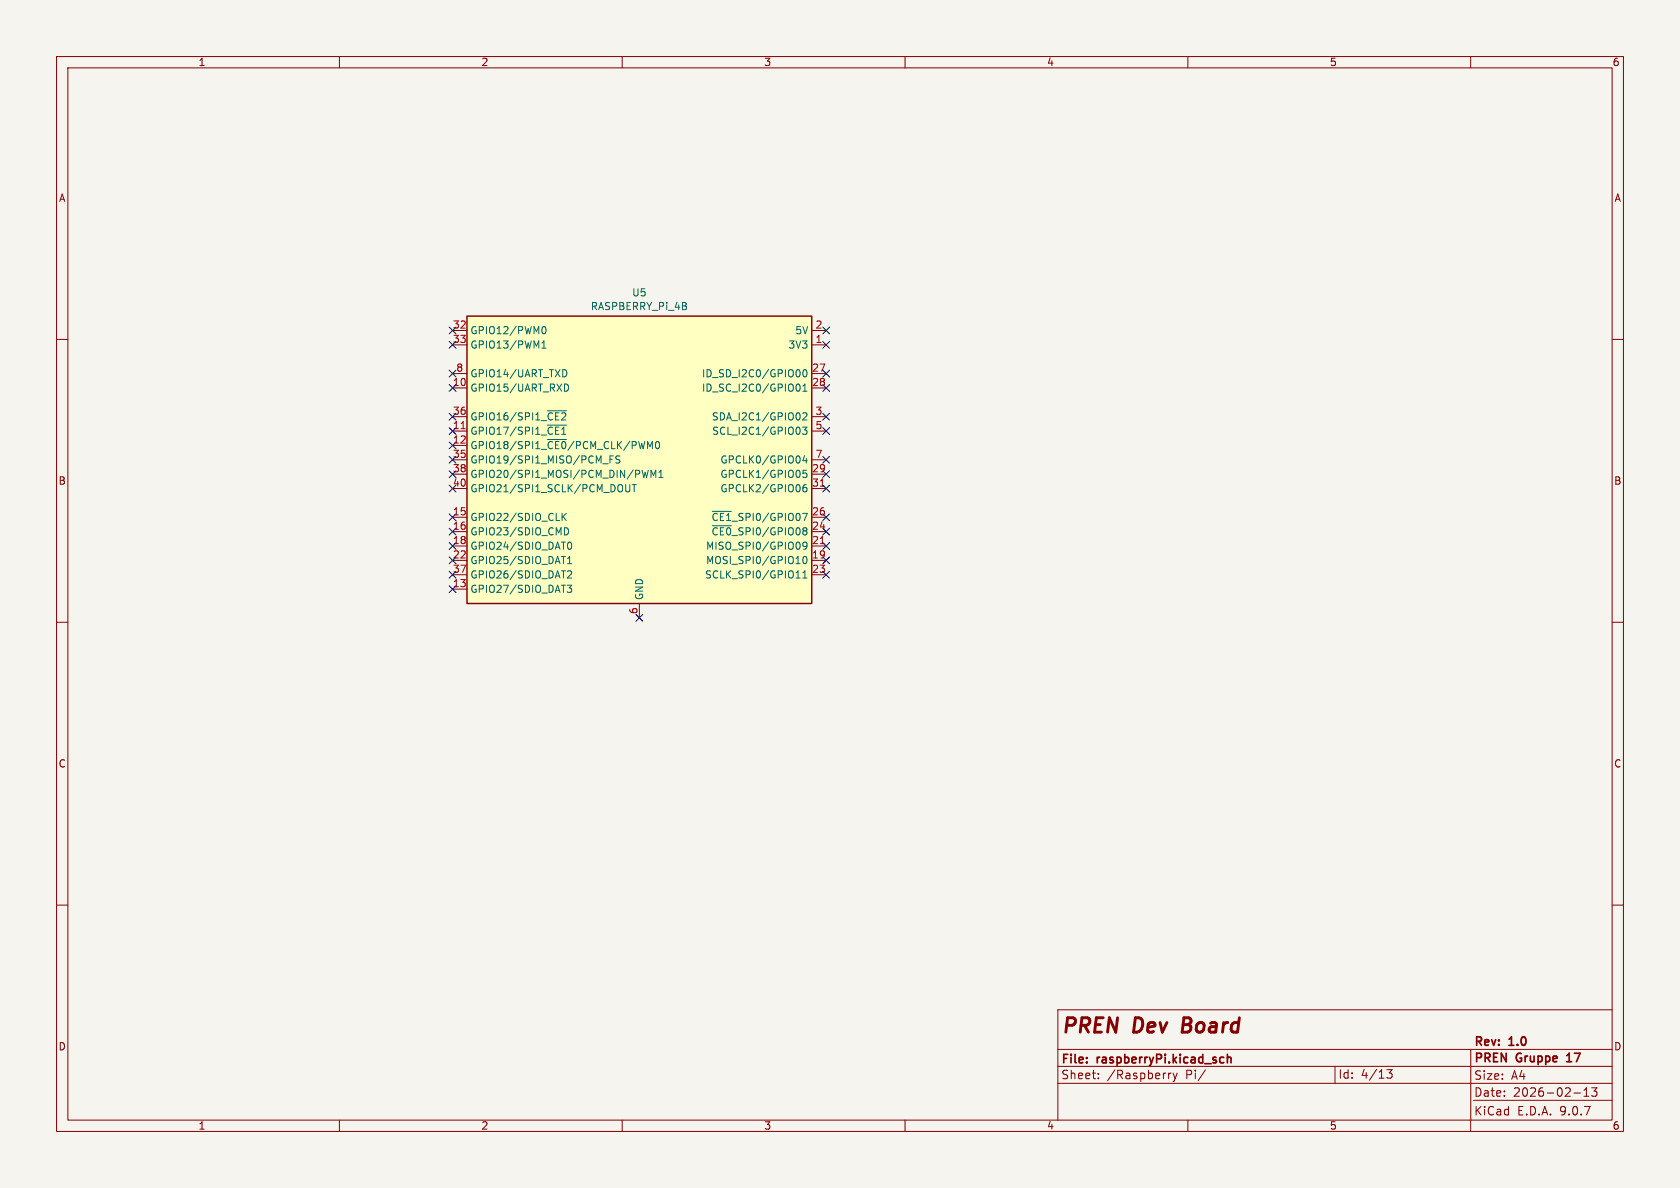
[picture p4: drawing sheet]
<svg xmlns="http://www.w3.org/2000/svg" width="297mm" height="210mm" viewBox="0 0 297 210" stroke-linecap="round" stroke-linejoin="round" font-family="sans-serif">
<path d="M0 0h297v210h-297z" fill="#f5f4ef" stroke="#f5f4ef" stroke-width=".18"/>
<g fill="none" stroke="#840000" stroke-width=".18">
<path d="M10 10h277v190h-277zM12 12h273v186h-273zM60 10v2M110 10v2M160 10v2M210 10v2M260 10v2M10 60h2M285 60h2M10 110h2M285 110h2M10 160h2"/>
<path d="M285 160h2M285 178.5h-98v19.5M60 198v2M110 198v2M160 198v2M187 188.5h98M187 191.5h98M187 185.5h98M194.2 190.6v.1M194.2 189.8v.1M207 189.7l-.3 .1-.1 .2M207.4 189.7l.3 1"/>
<path d="M207.7 190.7l-.1 .4-.2 .1M208.1 189.7l-.4 1M210 198v2M213.1 189.1l-1.3 2M236 188.5v3M245.2 189.1h.9l-.5 .6 .4 .1v.7l-.2 .1-.6-.1M260 185.5v14.5M260.5 194.5h24.5M278.2 193.2h1.2M280 193.8h.9M280 192.7l.5-.4v1.5M281.4 192.3h.9l-.5 .6 .4 .1v.7l-.2 .1h-.4l-.2-.1"/>
</g>
<path d="M209.3 179.9l-.3 2.6h1" fill="none" stroke="#840000" stroke-width=".51"/>
<path d="M217 186.4v1.5M217 187l.2-.1 .4 .1v.9M277 187.7h.8M277.1 186.5l-.1 .1" fill="none" stroke="#840000" stroke-width=".3"/>
<path d="M82.5 55.9h61v50.8h-61z" fill="#ffffc2"/>
<path d="M82.5 55.9h61v50.8h-61z" fill="none" stroke="#840000" stroke-width=".25"/>
<g fill="none" stroke="#840000" stroke-width=".18">
<path d="M80 58.4h2.5M143.5 58.4h2.5M80 61h2.5M80 66h2.5M80 68.6h2.5M80 73.7h2.5M80 76.2h2.5M80 78.7h2.5M143.5 61h2.5M143.5 66h2.5M143.5 68.6h2.5M143.5 73.7h2.5"/>
<path d="M143.5 76.2h2.5M80 81.3h2.5M80 83.8h2.5M80 86.4h2.5M80 91.4h2.5M80 94h2.5M80 96.5h2.5M80 99.1h2.5M143.5 81.3h2.5M143.5 83.8h2.5M143.5 86.4h2.5M143.5 91.4h2.5"/>
<path d="M143.5 94h2.5M143.5 96.5h2.5M143.5 99.1h2.5M80 101.6h2.5M80 104.1h2.5M113 106.7v2.5M143.5 101.6h2.5"/>
</g>
<g fill="none" stroke="#006464" stroke-width=".18">
<path d="M95.8 58.2l.1-.3 .2-.2a.68 .68 0 0 1 .4 .7 .68 .68 0 0 1-.4 .6l-.2-.1-.1-.4M95.8 61.5h.7M95.8 60.6l.4-.3v1.2M96.8 72.6h3.3M96.8 75.2h3.3M96.8 77.7h3.3M99.8 65.3a.68 .68 0 0 1 .4 .7 .68 .68 0 0 1-.4 .6M99.8 67.9a.64 .64 0 0 1 .7 .6 .64 .64 0 0 1-.7 .7M116 78.2l.2-.2a.68 .68 0 0 1 .4 .7 .68 .68 0 0 1-.4 .6l-.2-.1-.1-.4zM141 67.9a.68 .68 0 0 1 .5 .6 .68 .68 0 0 1-.5 .7M141.3 65.5l.2 .3-.2 .7M141.4 75.8v.7"/>
<path d="M141.9 75.5h.8l-.5 .5 .4 .1v.6l-.2 .1-.5-.1M141.9 69.2h.8M141.9 73.1l.5-.1 .3 .3-.8 .9h.8M141.9 68.3l.4-.4v1.3M142.1 65.5l.1-.2a.68 .68 0 0 1 .5 .7 .68 .68 0 0 1-.5 .6l-.1-.1-.2-.4zM99.4 90.7v1.3M99.5 91.3l.6 .7M99.8 93.3a.64 .64 0 0 1 .7 .6 .64 .64 0 0 1-.7 .7M100.1 90.7l-.7 .8M100.3 99.6h.8M100.3 98.7l.4-.3v1.2M100.5 96l.1-.2a.68 .68 0 0 1 .5 .7 .68 .68 0 0 1-.5 .6l-.1-.1-.2-.4z"/>
<path d="M106.6 82h.9M107.8 81.2h.5M108.4 80.6h-.6v1.3M109.6 80.7l-.5-.1-.2 .1v.4l.6 .2 .1 .3-.3 .3-.4-.1M110.6 85.7v1l.3 .2h.3l.1-.2v-1M111.8 85.7h.7M112.1 85.7v1.2M113.5 83.1l.3 1.3 .3-.9 .2 .9 .3-1.3M115.1 84.4v-1.3l.4 .9 .4-.9v1.3M116.5 84.4h.7M116.5 83.5l.3-.4v1.3M125.9 90.4h3.4"/>
<path d="M125.9 92.9h3.4M142.1 98.5l.1-.1a.68 .68 0 0 1 .5 .6 .68 .68 0 0 1-.5 .6l-.1-.1-.2-.3zM142.2 80.5l-.3 .9h.8M142.5 85.7h-.3a.86 .86 0 0 0 0 1.2l.4-.1 .1-.4-.3-.2h-.3l-.2 .2M142.5 81v.9M142.6 83.1h-.6l-.1 .6 .2-.1 .4 .1 .2 .2-.1 .4-.2 .1-.5-.1M142.7 96.4l-.3 .2h-.3l-.2-.2 .2-.5 .3-.1 .2 .2a.84 .84 0 0 1-.3 1.1h-.2M100.3 103.4h.8l-.5 .5 .4 .2v.5l-.2 .1-.5-.1M100.3 101l.5-.1 .3 .4-.8 .9h.8M140.7 102.2h.8M141.9 102.2h.8M141.9 101.3l.4-.4v1.3"/>
</g>
<path d="M81.5 75.8h.7M145 85.9h.7M145 96.1h.7" fill="none" stroke="#a90000" stroke-width=".18"/>
<g fill="none" stroke="#000084" stroke-width=".18">
<path d="M79.4 57.8l1.2 1.2M80.6 57.8l-1.2 1.2M145.4 57.8l1.3 1.2M146.7 57.8l-1.3 1.2M79.4 73.1l1.2 1.2M79.4 78.1l1.2 1.2M79.4 75.6l1.2 1.2M79.4 68l1.2 1.2M79.4 65.4l1.2 1.2M79.4 60.4l1.2 1.2M80.6 73.1l-1.2 1.2M80.6 78.1l-1.2 1.2"/>
<path d="M80.6 75.6l-1.2 1.2M80.6 68l-1.2 1.2M80.6 65.4l-1.2 1.2M80.6 60.4l-1.2 1.2M145.4 60.4l1.3 1.2M145.4 73.1l1.3 1.2M145.4 68l1.3 1.2M145.4 65.4l1.3 1.2M145.4 75.6l1.3 1.2M146.7 60.4l-1.3 1.2M146.7 73.1l-1.3 1.2M146.7 68l-1.3 1.2"/>
<path d="M146.7 65.4l-1.3 1.2M146.7 75.6l-1.3 1.2M79.4 95.9l1.2 1.2M79.4 98.5l1.2 1.2M79.4 93.4l1.2 1.2M79.4 83.2l1.2 1.2M79.4 80.7l1.2 1.2M79.4 90.8l1.2 1.2M79.4 85.8l1.2 1.2M80.6 95.9l-1.2 1.2M80.6 98.5l-1.2 1.2M80.6 93.4l-1.2 1.2"/>
<path d="M80.6 83.2l-1.2 1.2M80.6 80.7l-1.2 1.2M80.6 90.8l-1.2 1.2M80.6 85.8l-1.2 1.2M145.4 80.7l1.3 1.2M145.4 95.9l1.3 1.2M145.4 83.2l1.3 1.2M145.4 85.8l1.3 1.2M145.4 98.5l1.3 1.2M145.4 90.8l1.3 1.2M145.4 93.4l1.3 1.2M146.7 80.7l-1.3 1.2"/>
<path d="M146.7 95.9l-1.3 1.2M146.7 83.2l-1.3 1.2M146.7 85.8l-1.3 1.2M146.7 98.5l-1.3 1.2M146.7 90.8l-1.3 1.2M146.7 93.4l-1.3 1.2M79.4 101l1.2 1.2M79.4 103.5l1.2 1.2M80.6 101l-1.2 1.2M80.6 103.5l-1.2 1.2M112.4 108.6l1.2 1.2M113.6 108.6l-1.2 1.2"/>
<path d="M145.4 101l1.3 1.2M146.7 101l-1.3 1.2"/>
</g>
<g font-size="3.5" fill="#840000">
<text x="187.5" y="183.3">PREN</text>
<text x="200.5" y="183.3">Dev</text>
<text x="210.1" y="183.3">Board</text>
</g>
<g font-size="2.1" fill="#840000">
<text x="260.5" y="185.3">Rev:</text>
<text x="266.9" y="185.3">1.0</text>
<text x="187.5" y="188.4">File:</text>
<text x="187.5" y="191">Sheet:</text>
<text x="194" y="188.4">raspberryPi.kicad_sch</text>
<text x="195.7" y="191">/Raspberry</text>
<text x="209.7" y="191">Pi/</text>
<text x="236.5" y="190.9">Id:</text>
<text x="240.6" y="190.9">4/13</text>
<text x="260.5" y="191.1">Size:</text>
<text x="260.5" y="188.2">PREN</text>
<text x="267.2" y="191.1">A4</text>
<text x="268.2" y="188.2">Gruppe</text>
<text x="277.7" y="188.2">17</text>
<text x="260.5" y="194.1">Date:</text>
<text x="260.5" y="197.4">KiCad</text>
<text x="267.5" y="194.1">2026-02-13</text>
<text x="268.2" y="197.4">E.D.A.</text>
<text x="275.8" y="197.4">9.0.7</text>
</g>
<g font-size="1.8" fill="#840000">
<text x="35" y="11.9">1</text>
<text x="85" y="11.9">2</text>
<text x="135" y="11.9">3</text>
<text x="185" y="11.9">4</text>
<text x="235" y="11.9">5</text>
<text x="285" y="11.9">6</text>
<text x="10.3" y="35.9">A</text>
<text x="285.3" y="35.9">A</text>
<text x="10.3" y="85.9">B</text>
<text x="285.3" y="85.9">B</text>
<text x="10.3" y="135.9">C</text>
<text x="285.3" y="135.9">C</text>
<text x="10.3" y="185.9">D</text>
<text x="285.3" y="185.9">D</text>
<text x="35" y="199.9">1</text>
<text x="85" y="199.9">2</text>
<text x="135" y="199.9">3</text>
<text x="185" y="199.9">4</text>
<text x="235" y="199.9">5</text>
<text x="285" y="199.9">6</text>
</g>
<g font-size="1.8" fill="#006464">
<text x="111.7" y="52.6">U5</text>
<text x="83.1" y="59.3">GPIO12/PWM0</text>
<text x="104.3" y="55">RASPBERRY_Pi_4B</text>
<text x="140.5" y="59.3">5V</text>
<text x="83.1" y="61.8">GPIO13/PWM1</text>
<text x="139.3" y="61.8">3V3</text>
<text x="83.1" y="66.9">GPIO14/UART_TXD</text>
<text x="83.1" y="69.4">GPIO15/UART_RXD</text>
<text x="124" y="66.9">ID_SD_I2C0/GPIO00</text>
<text x="124" y="69.4">ID_SC_I2C0/GPIO01</text>
<text x="83.1" y="74.5">GPIO16/SPI1_~{CE2}</text>
<text x="83.1" y="77.1">GPIO17/SPI1_~{CE1}</text>
<text x="125.7" y="74.5">SDA_I2C1/GPIO02</text>
<text x="125.8" y="77.1">SCL_I2C1/GPIO03</text>
<text x="83.1" y="79.6">GPIO18/SPI1_~{CE0}/PCM_CLK/PWM0</text>
<text x="83.1" y="82.1">GPIO19/SPI1_MISO/PCM_FS</text>
<text x="127.3" y="82.1">GPCLK0/GPIO04</text>
<text x="83.1" y="84.7">GPIO20/SPI1_MOSI/PCM_DIN/PWM1</text>
<text x="83.1" y="87.2">GPIO21/SPI1_SCLK/PCM_DOUT</text>
<text x="127.3" y="84.7">GPCLK1/GPIO05</text>
<text x="127.3" y="87.2">GPCLK2/GPIO06</text>
<text x="83.1" y="92.3">GPIO22/SDIO_CLK</text>
<text x="83.1" y="94.8">GPIO23/SDIO_CMD</text>
<text x="125.7" y="92.3">~{CE1}_SPI0/GPIO07</text>
<text x="125.7" y="94.8">~{CE0}_SPI0/GPIO08</text>
<text x="83.1" y="97.4">GPIO24/SDIO_DAT0</text>
<text x="83.1" y="99.9">GPIO25/SDIO_DAT1</text>
<text x="124.7" y="97.4">MISO_SPI0/GPIO09</text>
<text x="124.7" y="99.9">MOSI_SPI0/GPIO10</text>
<text x="83.1" y="102.5">GPIO26/SDIO_DAT2</text>
<text x="83.1" y="105">GPIO27/SDIO_DAT3</text>
<text x="113.9" y="106.2" transform="rotate(-90 113.9 106.2)">GND</text>
<text x="124.5" y="102.5">SCLK_SPI0/GPIO11</text>
</g>
<g font-size="1.8" fill="#a90000">
<text x="80" y="58.2">32</text>
<text x="144.1" y="58.2">2</text>
<text x="80" y="60.7">33</text>
<text x="80.6" y="65.8">8</text>
<text x="143.5" y="65.8">27</text>
<text x="144.1" y="60.7">1</text>
<text x="80" y="68.3">10</text>
<text x="143.5" y="68.3">28</text>
<text x="80" y="73.4">36</text>
<text x="80" y="75.9">11</text>
<text x="144.1" y="73.4">3</text>
<text x="144.1" y="75.9">5</text>
<text x="80" y="78.5">12</text>
<text x="80" y="81">35</text>
<text x="80" y="83.6">38</text>
<text x="143.5" y="83.6">29</text>
<text x="144.1" y="81">7</text>
<text x="80" y="86.1">40</text>
<text x="143.5" y="86.1">31</text>
<text x="80" y="91.2">15</text>
<text x="80" y="93.7">16</text>
<text x="143.5" y="91.2">26</text>
<text x="143.5" y="93.7">24</text>
<text x="80" y="96.3">18</text>
<text x="80" y="98.8">22</text>
<text x="80" y="101.3">37</text>
<text x="143.5" y="96.3">21</text>
<text x="143.5" y="98.8">19</text>
<text x="143.5" y="101.3">23</text>
<text x="80" y="103.9">13</text>
<text x="112.8" y="108.7" transform="rotate(-90 112.8 108.7)">6</text>
</g>
</svg>
